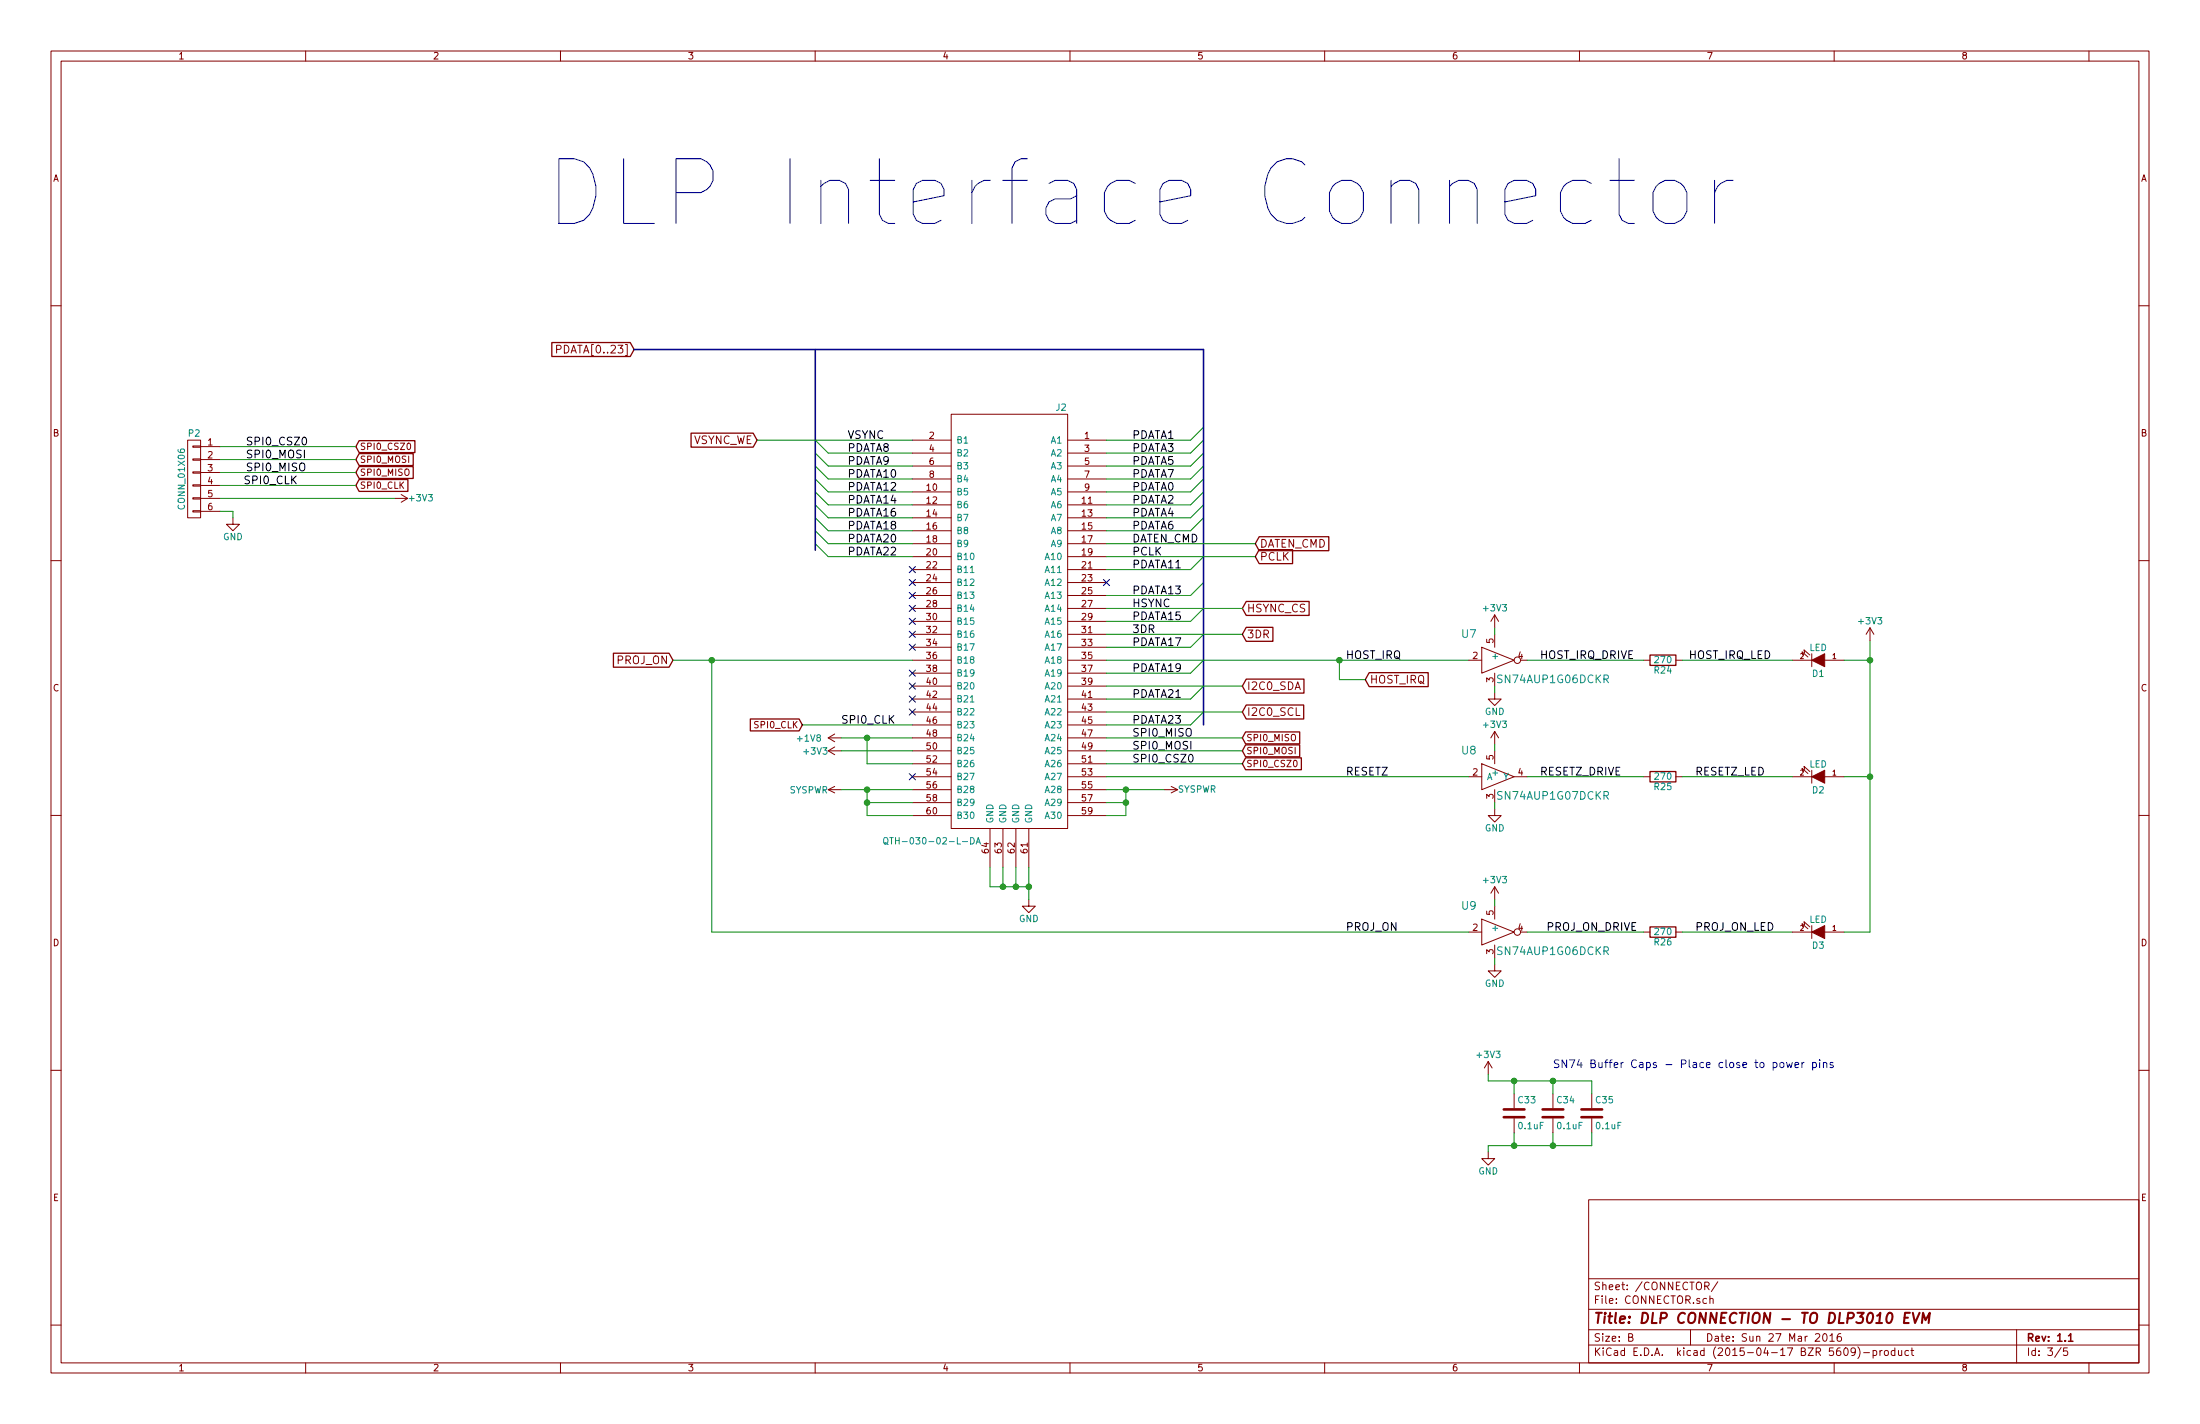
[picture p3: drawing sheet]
EESchema Schematic File Version 2
LIBS:power
LIBS:device
LIBS:transistors
LIBS:conn
LIBS:linear
LIBS:regul
LIBS:74xx
LIBS:cmos4000
LIBS:adc-dac
LIBS:memory
LIBS:xilinx
LIBS:special
LIBS:microcontrollers
LIBS:dsp
LIBS:microchip
LIBS:analog_switches
LIBS:motorola
LIBS:texas
LIBS:intel
LIBS:audio
LIBS:interface
LIBS:digital-audio
LIBS:philips
LIBS:display
LIBS:cypress
LIBS:siliconi
LIBS:opto
LIBS:atmel
LIBS:contrib
LIBS:valves
LIBS:hdmi
LIBS:ADV7611
LIBS:wolfson
LIBS:usb3_micro_ab
LIBS:usb3_esd_son50-10
LIBS:trs_jack
LIBS:tp
LIBS:ti
LIBS:switch
LIBS:supply
LIBS:silabs
LIBS:sharebrained
LIBS:sd
LIBS:samtec
LIBS:rf_lna
LIBS:regulator
LIBS:r_sense
LIBS:passive
LIBS:osc
LIBS:on_semi
LIBS:on_cat24c256
LIBS:nxp_micro
LIBS:noritake
LIBS:newhaven
LIBS:mosfet
LIBS:molex
LIBS:minicircuits
LIBS:microphone
LIBS:ltc
LIBS:lcd_kingtech
LIBS:io_expander
LIBS:hole
LIBS:hirose
LIBS:header
LIBS:hackrf_expansion
LIBS:freescale_mcu
LIBS:fiducial
LIBS:epcos_dcc6c
LIBS:epcos
LIBS:diode
LIBS:ddr2_sdram_sodimm
LIBS:crystal
LIBS:conn_rj
LIBS:conn_rf
LIBS:conn_power
LIBS:ck
LIBS:beaglebone_black
LIBS:battery
LIBS:analog_devices
LIBS:altera
LIBS:74lvc
LIBS:tps2061
LIBS:xtal
LIBS:tpd4S010
LIBS:QTH-030-02-L-DA
LIBS:rpack
LIBS:pwr
LIBS:embedded-microcontrollers
LIBS:msp430f2274
LIBS:logic
LIBS:connectors
LIBS:tps62260
LIBS:HDMI2RGB-cache
EELAYER 25 0
EELAYER END
$Descr B 17000 11000
encoding utf-8
Sheet 3 5
Title "DLP CONNECTION - TO DLP3010 EVM"
Date "Sun 27 Mar 2016"
Rev "1.1"
Comp ""
Comment1 ""
Comment2 ""
Comment3 ""
Comment4 ""
$EndDescr
$Comp
L QTH-030-02-L-DA J2
U 1 1
P 7800 4950
F 0 "J2" H 7400 6750 50  0000 C CNN
F 1 "QTH-030-02-L-DA" H 8400 3400 50  0000 C CNN
F 2 "QTH_030_02:QTH-030-02-L-D-A" H 7800 4950 50  0001 C CNN
F 3 "DOCUMENTATION" H 7800 4950 50  0001 C CNN
F 4 "9.88" H 8000 5050 60  0001 C CNN "Cost"
F 5 "Digikey" H 8200 5250 60  0001 C CNN "Supplier"
F 6 "http://www.digikey.com/product-detail/en/samtec-inc/QTH-030-02-L-D-A/SAM8186-ND/1106530" H 8100 5150 60  0001 C CNN "Link"
F 7 "QTH-030-L-D-A" H 7900 4950 60  0001 C CNN "Part #"
	1    7800 4950
	-1   0    0    -1  
$EndComp
Text GLabel 4900 2700 0    60   Input ~ 0
PDATA[0..23]
Entry Wire Line
	6300 3800 6400 3900
Entry Wire Line
	6300 3500 6400 3600
Entry Wire Line
	6300 3600 6400 3700
Entry Wire Line
	6300 3700 6400 3800
Entry Wire Line
	6300 3900 6400 4000
Entry Wire Line
	6300 4000 6400 4100
Entry Wire Line
	6300 4100 6400 4200
Entry Wire Line
	6300 4200 6400 4300
Entry Wire Line
	9300 3300 9200 3400
Entry Wire Line
	9300 3500 9200 3600
Entry Wire Line
	9300 3700 9200 3800
Entry Wire Line
	9300 3900 9200 4000
Entry Wire Line
	9300 4300 9200 4400
Entry Wire Line
	9300 4500 9200 4600
Entry Wire Line
	9300 4700 9200 4800
Entry Wire Line
	9300 4900 9200 5000
Entry Wire Line
	6300 3400 6400 3500
Text Label 8750 3800 0    60   ~ 0
PDATA0
Text Label 8750 3400 0    60   ~ 0
PDATA1
Text Label 8750 3900 0    60   ~ 0
PDATA2
Text Label 8750 3500 0    60   ~ 0
PDATA3
Text Label 8750 4000 0    60   ~ 0
PDATA4
Text Label 8750 3600 0    60   ~ 0
PDATA5
Text Label 8750 4100 0    60   ~ 0
PDATA6
Text Label 8750 3700 0    60   ~ 0
PDATA7
Text Label 6550 3500 0    60   ~ 0
PDATA8
Text Label 6550 3600 0    60   ~ 0
PDATA9
Text Label 6550 3700 0    60   ~ 0
PDATA10
Text Label 8750 4400 0    60   ~ 0
PDATA11
Text Label 6550 3800 0    60   ~ 0
PDATA12
Text Label 8750 4600 0    60   ~ 0
PDATA13
Text Label 6550 3900 0    60   ~ 0
PDATA14
Text Label 8750 4800 0    60   ~ 0
PDATA15
Text Label 6550 4000 0    60   ~ 0
PDATA16
Text Label 8750 5000 0    60   ~ 0
PDATA17
Text Label 6550 4100 0    60   ~ 0
PDATA18
Text Label 8750 5200 0    60   ~ 0
PDATA19
Text Label 6550 4200 0    60   ~ 0
PDATA20
Text Label 8750 5400 0    60   ~ 0
PDATA21
Text Label 6550 4300 0    60   ~ 0
PDATA22
Text Label 8750 5600 0    60   ~ 0
PDATA23
Entry Wire Line
	9300 4000 9200 4100
Entry Wire Line
	9300 3400 9200 3500
Entry Wire Line
	9300 3800 9200 3900
Entry Wire Line
	9200 5200 9300 5100
Entry Wire Line
	9200 5400 9300 5300
Entry Wire Line
	9200 5600 9300 5500
Entry Wire Line
	9200 3700 9300 3600
Text GLabel 5850 3400 0    60   Input ~ 0
VSYNC_WE
Text GLabel 9700 4200 2    60   Input ~ 0
DATEN_CMD
Text GLabel 9700 4300 2    60   Input ~ 0
PCLK
Text GLabel 9600 4700 2    60   Input ~ 0
HSYNC_CS
Text Label 8750 4200 0    60   ~ 0
DATEN_CMD
Text Label 8750 4300 0    60   ~ 0
PCLK
Text Label 8750 4700 0    60   ~ 0
HSYNC
Text GLabel 9600 4900 2    60   Input ~ 0
3DR
Text Label 8750 4900 0    60   ~ 0
3DR
Text GLabel 10550 5250 2    60   Input ~ 0
HOST_IRQ
Text Label 10400 5100 0    60   ~ 0
HOST_IRQ
Text GLabel 5200 5100 0    60   Input ~ 0
PROJ_ON
$Comp
L +1V8 #PWR018
U 1 1
P 6500 5700
F 0 "#PWR018" H 6500 5550 50  0001 C CNN
F 1 "+1V8" V 6500 5950 50  0000 C CNN
F 2 "" H 6500 5700 60  0000 C CNN
F 3 "" H 6500 5700 60  0000 C CNN
	1    6500 5700
	0    -1   -1   0   
$EndComp
$Comp
L +3V3 #PWR019
U 1 1
P 6500 5800
F 0 "#PWR019" H 6500 5650 50  0001 C CNN
F 1 "+3V3" V 6500 6000 50  0000 C CNN
F 2 "" H 6500 5800 60  0000 C CNN
F 3 "" H 6500 5800 60  0000 C CNN
	1    6500 5800
	0    -1   -1   0   
$EndComp
$Comp
L SYSPWR #PWR22
U 1 1
P 6500 6100
F 0 "#PWR22" H 6550 6050 100 0001 C CNN
F 1 "SYSPWR" V 6500 6350 50  0000 C CNN
F 2 "" H 6500 6100 100 0000 C CNN
F 3 "" H 6500 6100 100 0000 C CNN
	1    6500 6100
	0    -1   -1   0   
$EndComp
$Comp
L GND #PWR020
U 1 1
P 7950 6950
F 0 "#PWR020" H 7950 6700 50  0001 C CNN
F 1 "GND" H 7950 6800 50  0000 C CNN
F 2 "" H 7950 6950 60  0000 C CNN
F 3 "" H 7950 6950 60  0000 C CNN
	1    7950 6950
	1    0    0    -1  
$EndComp
Wire Bus Line
	4900 2700 9300 2700
Wire Bus Line
	6300 2700 6300 4250
Wire Bus Line
	9300 2700 9300 5600
Wire Wire Line
	7050 3600 6400 3600
Wire Wire Line
	7050 3700 6400 3700
Wire Wire Line
	7050 3800 6400 3800
Wire Wire Line
	6400 3900 7050 3900
Wire Wire Line
	7050 4000 6400 4000
Wire Wire Line
	7050 4100 6400 4100
Wire Wire Line
	7050 4200 6400 4200
Wire Wire Line
	7050 4300 6400 4300
Wire Wire Line
	8550 3400 9200 3400
Wire Wire Line
	8550 3600 9200 3600
Wire Wire Line
	8550 3800 9200 3800
Wire Wire Line
	8550 4000 9200 4000
Wire Wire Line
	8550 4400 9200 4400
Wire Wire Line
	8550 4600 9200 4600
Wire Wire Line
	8550 4800 9200 4800
Wire Wire Line
	8550 5000 9200 5000
Wire Wire Line
	7050 3500 6400 3500
Wire Wire Line
	8550 3500 9200 3500
Wire Wire Line
	8550 3900 9200 3900
Wire Wire Line
	9200 4100 8550 4100
Wire Wire Line
	8550 5200 9200 5200
Wire Wire Line
	8550 5400 9200 5400
Wire Wire Line
	8550 5600 9200 5600
Wire Wire Line
	8550 3700 9200 3700
Wire Wire Line
	5850 3400 7050 3400
Wire Wire Line
	9700 4200 8550 4200
Wire Wire Line
	8550 4300 9700 4300
Wire Wire Line
	8550 4700 9600 4700
Wire Wire Line
	8550 4900 9600 4900
Wire Wire Line
	8550 5100 11350 5100
Wire Wire Line
	5200 5100 7050 5100
Wire Wire Line
	6700 6300 7050 6300
Wire Wire Line
	6700 6100 6700 6300
Wire Wire Line
	6500 6100 7050 6100
Connection ~ 6700 6100
Wire Wire Line
	7050 6200 6700 6200
Connection ~ 6700 6200
Wire Wire Line
	6500 5800 7050 5800
Wire Wire Line
	6700 5900 7050 5900
Wire Wire Line
	6700 5700 6700 5900
Wire Wire Line
	6500 5700 7050 5700
Connection ~ 6700 5700
Wire Wire Line
	7950 6700 7950 6950
Wire Wire Line
	7650 6700 7650 6850
Wire Wire Line
	7650 6850 7950 6850
Connection ~ 7950 6850
Wire Wire Line
	7850 6700 7850 6850
Connection ~ 7850 6850
Wire Wire Line
	7750 6700 7750 6850
Connection ~ 7750 6850
Text GLabel 9600 5300 2    60   Input ~ 0
I2C0_SDA
Text GLabel 9600 5500 2    60   Input ~ 0
I2C0_SCL
Wire Wire Line
	8550 5300 9600 5300
Wire Wire Line
	8550 5500 9600 5500
Text GLabel 9600 5700 2    50   Input ~ 0
SPI0_MISO
Text GLabel 9600 5800 2    50   Input ~ 0
SPI0_MOSI
Text GLabel 9600 5900 2    50   Input ~ 0
SPI0_CSZ0
Text GLabel 6200 5600 0    50   Input ~ 0
SPI0_CLK
Wire Wire Line
	9600 5700 8550 5700
Wire Wire Line
	9600 5800 8550 5800
Wire Wire Line
	6200 5600 7050 5600
Text Label 6500 5600 0    60   ~ 0
SPI0_CLK
Text Label 8750 5700 0    60   ~ 0
SPI0_MISO
Text Label 8750 5800 0    60   ~ 0
SPI0_MOSI
Text Label 8750 5900 0    60   ~ 0
SPI0_CSZ0
Wire Wire Line
	9600 5900 8550 5900
Text Label 10400 6000 0    60   ~ 0
RESETZ
Wire Wire Line
	8550 6000 11350 6000
Wire Wire Line
	8550 6100 9000 6100
Wire Wire Line
	8550 6200 8700 6200
Wire Wire Line
	8700 6100 8700 6300
Connection ~ 8700 6100
Wire Wire Line
	8700 6300 8550 6300
Connection ~ 8700 6200
Wire Wire Line
	5500 5100 5500 7200
Wire Wire Line
	5500 7200 11350 7200
Connection ~ 5500 5100
Text Label 10400 7200 0    60   ~ 0
PROJ_ON
NoConn ~ 7050 6000
NoConn ~ 7050 5500
NoConn ~ 7050 5400
NoConn ~ 7050 4400
NoConn ~ 7050 4500
NoConn ~ 7050 4600
NoConn ~ 7050 4700
NoConn ~ 7050 4800
NoConn ~ 7050 4900
NoConn ~ 7050 5000
NoConn ~ 7050 5200
NoConn ~ 7050 5300
NoConn ~ 8550 4500
Text Label 6550 3400 0    60   ~ 0
VSYNC
$Comp
L SN74AUP1G06DCKR U7
U 1 1
P 11450 5100
F 0 "U7" H 11350 5300 60  0000 C CNN
F 1 "SN74AUP1G06DCKR" H 12000 4950 60  0000 C CNN
F 2 "TO_SOT_Packages_SMD:SC-70-5" H 11450 5100 60  0001 C CNN
F 3 "" H 11450 5100 60  0000 C CNN
F 4 "SN74AUP1G06DCKR" H 11450 5400 60  0001 C CNN "Part #"
	1    11450 5100
	1    0    0    -1  
$EndComp
$Comp
L SN74AUP1G06DCKR U9
U 1 1
P 11450 7200
F 0 "U9" H 11350 7400 60  0000 C CNN
F 1 "SN74AUP1G06DCKR" H 12000 7050 60  0000 C CNN
F 2 "TO_SOT_Packages_SMD:SC-70-5" H 11450 7200 60  0001 C CNN
F 3 "" H 11450 7200 60  0000 C CNN
F 4 "SN74AUP1G06DCKR" H 11450 7500 60  0001 C CNN "Part #"
	1    11450 7200
	1    0    0    -1  
$EndComp
$Comp
L SN74AUP1G07DCKR U8
U 1 1
P 11450 6000
F 0 "U8" H 11350 6200 60  0000 C CNN
F 1 "SN74AUP1G07DCKR" H 12000 5850 60  0000 C CNN
F 2 "TO_SOT_Packages_SMD:SC-70-5" H 11450 6000 60  0001 C CNN
F 3 "" H 11450 6000 60  0000 C CNN
F 4 "SN74AUP1G07DCKR" H 11450 6300 60  0001 C CNN "Part #"
	1    11450 6000
	1    0    0    -1  
$EndComp
Wire Wire Line
	10550 5250 10350 5250
Wire Wire Line
	10350 5250 10350 5100
Connection ~ 10350 5100
$Comp
L +3V3 #PWR021
U 1 1
P 11550 4850
F 0 "#PWR021" H 11550 4700 50  0001 C CNN
F 1 "+3V3" H 11550 5000 50  0000 C CNN
F 2 "" H 11550 4850 60  0000 C CNN
F 3 "" H 11550 4850 60  0000 C CNN
	1    11550 4850
	1    0    0    -1  
$EndComp
Wire Wire Line
	11550 4850 11550 4900
$Comp
L GND #PWR022
U 1 1
P 11550 5350
F 0 "#PWR022" H 11550 5100 50  0001 C CNN
F 1 "GND" H 11550 5200 50  0000 C CNN
F 2 "" H 11550 5350 60  0000 C CNN
F 3 "" H 11550 5350 60  0000 C CNN
	1    11550 5350
	1    0    0    -1  
$EndComp
Wire Wire Line
	11550 5350 11550 5300
$Comp
L +3V3 #PWR023
U 1 1
P 11550 5750
F 0 "#PWR023" H 11550 5600 50  0001 C CNN
F 1 "+3V3" H 11550 5900 50  0000 C CNN
F 2 "" H 11550 5750 60  0000 C CNN
F 3 "" H 11550 5750 60  0000 C CNN
	1    11550 5750
	1    0    0    -1  
$EndComp
Wire Wire Line
	11550 5800 11550 5750
$Comp
L GND #PWR024
U 1 1
P 11550 6250
F 0 "#PWR024" H 11550 6000 50  0001 C CNN
F 1 "GND" H 11550 6100 50  0000 C CNN
F 2 "" H 11550 6250 60  0000 C CNN
F 3 "" H 11550 6250 60  0000 C CNN
	1    11550 6250
	1    0    0    -1  
$EndComp
Wire Wire Line
	11550 6250 11550 6200
$Comp
L +3V3 #PWR025
U 1 1
P 11550 6950
F 0 "#PWR025" H 11550 6800 50  0001 C CNN
F 1 "+3V3" H 11550 7100 50  0000 C CNN
F 2 "" H 11550 6950 60  0000 C CNN
F 3 "" H 11550 6950 60  0000 C CNN
	1    11550 6950
	1    0    0    -1  
$EndComp
Wire Wire Line
	11550 7000 11550 6950
$Comp
L GND #PWR026
U 1 1
P 11550 7450
F 0 "#PWR026" H 11550 7200 50  0001 C CNN
F 1 "GND" H 11550 7300 50  0000 C CNN
F 2 "" H 11550 7450 60  0000 C CNN
F 3 "" H 11550 7450 60  0000 C CNN
	1    11550 7450
	1    0    0    -1  
$EndComp
Wire Wire Line
	11550 7400 11550 7450
$Comp
L R R24
U 1 1
P 12850 5100
F 0 "R24" V 12930 5100 50  0000 C CNN
F 1 "270" V 12850 5100 50  0000 C CNN
F 2 "Resistors_SMD:R_0402" V 12780 5100 30  0001 C CNN
F 3 "" H 12850 5100 30  0000 C CNN
F 4 "CRCW0402270RFKED" H 12850 5100 60  0001 C CNN "Part #"
F 5 ".1" H 12850 5100 60  0001 C CNN "Cost"
F 6 "http://www.mouser.com/ProductDetail/Vishay-Dale/CRCW0402270RFKED/?qs=sGAEpiMZZMu61qfTUdNhG2DpbjADlD3GuhzzEOq29HM%3d" H 12850 5100 60  0001 C CNN "Link"
F 7 "Mouser" H 12850 5100 60  0001 C CNN "Supplier"
	1    12850 5100
	0    1    1    0   
$EndComp
$Comp
L R R25
U 1 1
P 12850 6000
F 0 "R25" V 12930 6000 50  0000 C CNN
F 1 "270" V 12850 6000 50  0000 C CNN
F 2 "Resistors_SMD:R_0402" V 12780 6000 30  0001 C CNN
F 3 "" H 12850 6000 30  0000 C CNN
F 4 "CRCW0402270RFKED" H 12850 6000 60  0001 C CNN "Part #"
F 5 ".1" H 12850 6000 60  0001 C CNN "Cost"
F 6 "http://www.mouser.com/ProductDetail/Vishay-Dale/CRCW0402270RFKED/?qs=sGAEpiMZZMu61qfTUdNhG2DpbjADlD3GuhzzEOq29HM%3d" H 12850 6000 60  0001 C CNN "Link"
F 7 "Mouser" H 12850 6000 60  0001 C CNN "Supplier"
	1    12850 6000
	0    1    1    0   
$EndComp
$Comp
L R R26
U 1 1
P 12850 7200
F 0 "R26" V 12930 7200 50  0000 C CNN
F 1 "270" V 12850 7200 50  0000 C CNN
F 2 "Resistors_SMD:R_0402" V 12780 7200 30  0001 C CNN
F 3 "" H 12850 7200 30  0000 C CNN
F 4 "CRCW0402270RFKED" H 12850 7200 60  0001 C CNN "Part #"
F 5 ".1" H 12850 7200 60  0001 C CNN "Cost"
F 6 "http://www.mouser.com/ProductDetail/Vishay-Dale/CRCW0402270RFKED/?qs=sGAEpiMZZMu61qfTUdNhG2DpbjADlD3GuhzzEOq29HM%3d" H 12850 7200 60  0001 C CNN "Link"
F 7 "Mouser" H 12850 7200 60  0001 C CNN "Supplier"
	1    12850 7200
	0    1    1    0   
$EndComp
Wire Wire Line
	12700 7200 11800 7200
Wire Wire Line
	11800 6000 12700 6000
Wire Wire Line
	12700 5100 11800 5100
$Comp
L LED D1
U 1 1
P 14050 5100
F 0 "D1" H 14050 5200 50  0000 C CNN
F 1 "LED" H 14050 5000 50  0000 C CNN
F 2 "Capacitors_SMD:C_0603" H 14050 5100 60  0001 C CNN
F 3 "" H 14050 5100 60  0000 C CNN
F 4 "LTST-C190KGKT" H 14050 5100 60  0001 C CNN "Part #"
F 5 "0.28" H 14050 5100 60  0001 C CNN "Cost"
F 6 "http://www.mouser.com/ProductDetail/Lite-On/LTST-C190KGKT/?qs=%2fha2pyFaduiY29h8to%252bb%2ff81Q8%2f7oLlEih%2fPGVqv870fp0kdSE6Z%252bg%3d%3d" H 14050 5100 60  0001 C CNN "Link"
F 7 "Mouser" H 14050 5100 60  0001 C CNN "Supplier"
	1    14050 5100
	-1   0    0    1   
$EndComp
$Comp
L LED D2
U 1 1
P 14050 6000
F 0 "D2" H 14050 6100 50  0000 C CNN
F 1 "LED" H 14050 5900 50  0000 C CNN
F 2 "Capacitors_SMD:C_0603" H 14050 6000 60  0001 C CNN
F 3 "" H 14050 6000 60  0000 C CNN
F 4 "LTST-C190KGKT" H 14050 6000 60  0001 C CNN "Part #"
F 5 "0.28" H 14050 6000 60  0001 C CNN "Cost"
F 6 "http://www.mouser.com/ProductDetail/Lite-On/LTST-C190KGKT/?qs=%2fha2pyFaduiY29h8to%252bb%2ff81Q8%2f7oLlEih%2fPGVqv870fp0kdSE6Z%252bg%3d%3d" H 14050 6000 60  0001 C CNN "Link"
F 7 "Mouser" H 14050 6000 60  0001 C CNN "Supplier"
	1    14050 6000
	-1   0    0    1   
$EndComp
$Comp
L LED D3
U 1 1
P 14050 7200
F 0 "D3" H 14050 7300 50  0000 C CNN
F 1 "LED" H 14050 7100 50  0000 C CNN
F 2 "Capacitors_SMD:C_0603" H 14050 7200 60  0001 C CNN
F 3 "" H 14050 7200 60  0000 C CNN
F 4 "LTST-C190KGKT" H 14050 7200 60  0001 C CNN "Part #"
F 5 "0.28" H 14050 7200 60  0001 C CNN "Cost"
F 6 "http://www.mouser.com/ProductDetail/Lite-On/LTST-C190KGKT/?qs=%2fha2pyFaduiY29h8to%252bb%2ff81Q8%2f7oLlEih%2fPGVqv870fp0kdSE6Z%252bg%3d%3d" H 14050 7200 60  0001 C CNN "Link"
F 7 "Mouser" H 14050 7200 60  0001 C CNN "Supplier"
	1    14050 7200
	-1   0    0    1   
$EndComp
Wire Wire Line
	13000 7200 13850 7200
Wire Wire Line
	13850 6000 13000 6000
Wire Wire Line
	13000 5100 13850 5100
Text Label 11900 5100 0    60   ~ 0
HOST_IRQ_DRIVE
Text Label 11900 6000 0    60   ~ 0
RESETZ_DRIVE
Text Label 11950 7200 0    60   ~ 0
PROJ_ON_DRIVE
Text Label 13050 5100 0    60   ~ 0
HOST_IRQ_LED
Text Label 13100 6000 0    60   ~ 0
RESETZ_LED
Text Label 13100 7200 0    60   ~ 0
PROJ_ON_LED
Wire Wire Line
	14450 7200 14250 7200
Wire Wire Line
	14450 4950 14450 7200
Wire Wire Line
	14450 5100 14250 5100
Wire Wire Line
	14250 6000 14450 6000
Connection ~ 14450 6000
$Comp
L +3V3 #PWR027
U 1 1
P 14450 4950
F 0 "#PWR027" H 14450 4800 50  0001 C CNN
F 1 "+3V3" H 14450 5100 50  0000 C CNN
F 2 "" H 14450 4950 60  0000 C CNN
F 3 "" H 14450 4950 60  0000 C CNN
	1    14450 4950
	1    0    0    -1  
$EndComp
Connection ~ 14450 5100
$Comp
L C C33
U 1 1
P 11700 8600
F 0 "C33" H 11725 8700 50  0000 L CNN
F 1 "0.1uF" H 11725 8500 50  0000 L CNN
F 2 "Capacitors_SMD:C_0402" H 11738 8450 30  0001 C CNN
F 3 "" H 11700 8600 60  0000 C CNN
F 4 "0402YD104KAT2A" H 11700 8600 60  0001 C CNN "Part #"
F 5 "0.1" H 11700 8600 60  0001 C CNN "Cost"
F 6 "http://www.mouser.com/ProductDetail/AVX/0402YD104KAT2A/?qs=sGAEpiMZZMs0AnBnWHyRQOGP6fEKn1FCc5icYNsTrcI%3d" H 11700 8600 60  0001 C CNN "Link"
F 7 "Mouser" H 11700 8600 60  0001 C CNN "Supplier"
	1    11700 8600
	1    0    0    -1  
$EndComp
Wire Wire Line
	11700 8850 11700 8750
$Comp
L C C34
U 1 1
P 12000 8600
F 0 "C34" H 12025 8700 50  0000 L CNN
F 1 "0.1uF" H 12025 8500 50  0000 L CNN
F 2 "Capacitors_SMD:C_0402" H 12038 8450 30  0001 C CNN
F 3 "" H 12000 8600 60  0000 C CNN
F 4 "0402YD104KAT2A" H 12000 8600 60  0001 C CNN "Part #"
F 5 "0.1" H 12000 8600 60  0001 C CNN "Cost"
F 6 "http://www.mouser.com/ProductDetail/AVX/0402YD104KAT2A/?qs=sGAEpiMZZMs0AnBnWHyRQOGP6fEKn1FCc5icYNsTrcI%3d" H 12000 8600 60  0001 C CNN "Link"
F 7 "Mouser" H 12000 8600 60  0001 C CNN "Supplier"
	1    12000 8600
	1    0    0    -1  
$EndComp
$Comp
L C C35
U 1 1
P 12300 8600
F 0 "C35" H 12325 8700 50  0000 L CNN
F 1 "0.1uF" H 12325 8500 50  0000 L CNN
F 2 "Capacitors_SMD:C_0402" H 12338 8450 30  0001 C CNN
F 3 "" H 12300 8600 60  0000 C CNN
F 4 "0402YD104KAT2A" H 12300 8600 60  0001 C CNN "Part #"
F 5 "0.1" H 12300 8600 60  0001 C CNN "Cost"
F 6 "http://www.mouser.com/ProductDetail/AVX/0402YD104KAT2A/?qs=sGAEpiMZZMs0AnBnWHyRQOGP6fEKn1FCc5icYNsTrcI%3d" H 12300 8600 60  0001 C CNN "Link"
F 7 "Mouser" H 12300 8600 60  0001 C CNN "Supplier"
	1    12300 8600
	1    0    0    -1  
$EndComp
Wire Wire Line
	11500 8850 12300 8850
Wire Wire Line
	12300 8850 12300 8750
Wire Wire Line
	12000 8750 12000 8850
Connection ~ 12000 8850
Wire Wire Line
	11700 8450 11700 8350
Wire Wire Line
	11500 8350 12300 8350
Wire Wire Line
	12300 8350 12300 8450
Wire Wire Line
	12000 8450 12000 8350
Connection ~ 12000 8350
Text Notes 12000 8250 0    60   ~ 0
SN74 Buffer Caps - Place close to power pins
$Comp
L +3V3 #PWR028
U 1 1
P 11500 8300
F 0 "#PWR028" H 11500 8150 50  0001 C CNN
F 1 "+3V3" H 11500 8450 50  0000 C CNN
F 2 "" H 11500 8300 60  0000 C CNN
F 3 "" H 11500 8300 60  0000 C CNN
	1    11500 8300
	1    0    0    -1  
$EndComp
Wire Wire Line
	11500 8300 11500 8350
Connection ~ 11700 8350
$Comp
L GND #PWR029
U 1 1
P 11500 8900
F 0 "#PWR029" H 11500 8650 50  0001 C CNN
F 1 "GND" H 11500 8750 50  0000 C CNN
F 2 "" H 11500 8900 60  0000 C CNN
F 3 "" H 11500 8900 60  0000 C CNN
	1    11500 8900
	1    0    0    -1  
$EndComp
Wire Wire Line
	11500 8900 11500 8850
Connection ~ 11700 8850
$Comp
L SYSPWR #PWR24
U 1 1
P 9000 6100
F 0 "#PWR24" H 9050 6050 100 0001 C CNN
F 1 "SYSPWR" V 9000 6350 50  0000 C CNN
F 2 "" H 9000 6100 100 0000 C CNN
F 3 "" H 9000 6100 100 0000 C CNN
	1    9000 6100
	0    1    1    0   
$EndComp
$Comp
L CONN_01X06 P2
U 1 1
P 1500 3700
F 0 "P2" H 1500 4050 50  0000 C CNN
F 1 "CONN_01X06" V 1600 3700 50  0000 C CNN
F 2 "Pin_Headers:Pin_Header_Straight_1x06" H 1500 3700 60  0001 C CNN
F 3 "" H 1500 3700 60  0000 C CNN
	1    1500 3700
	-1   0    0    -1  
$EndComp
Text GLabel 2750 3650 2    50   Input ~ 0
SPI0_MISO
Text GLabel 2750 3550 2    50   Input ~ 0
SPI0_MOSI
Text GLabel 2750 3450 2    50   Input ~ 0
SPI0_CSZ0
Wire Wire Line
	2750 3450 1700 3450
Wire Wire Line
	2750 3550 1700 3550
Text Label 1900 3650 0    60   ~ 0
SPI0_MISO
Text Label 1900 3550 0    60   ~ 0
SPI0_MOSI
Text Label 1900 3450 0    60   ~ 0
SPI0_CSZ0
Wire Wire Line
	2750 3650 1700 3650
Text GLabel 2750 3750 2    50   Input ~ 0
SPI0_CLK
Wire Wire Line
	2750 3750 1700 3750
Text Label 2300 3750 2    60   ~ 0
SPI0_CLK
$Comp
L +3V3 #PWR030
U 1 1
P 3050 3850
F 0 "#PWR030" H 3050 3700 50  0001 C CNN
F 1 "+3V3" V 3050 4050 50  0000 C CNN
F 2 "" H 3050 3850 60  0000 C CNN
F 3 "" H 3050 3850 60  0000 C CNN
	1    3050 3850
	0    1    1    0   
$EndComp
Wire Wire Line
	1700 3850 3050 3850
$Comp
L GND #PWR031
U 1 1
P 1800 4000
F 0 "#PWR031" H 1800 3750 50  0001 C CNN
F 1 "GND" H 1800 3850 50  0000 C CNN
F 2 "" H 1800 4000 60  0000 C CNN
F 3 "" H 1800 4000 60  0000 C CNN
	1    1800 4000
	1    0    0    -1  
$EndComp
Wire Wire Line
	1700 3950 1800 3950
Wire Wire Line
	1800 3950 1800 4000
Text Notes 4200 1750 0    500  ~ 0
DLP Interface Connector
$EndSCHEMATC
